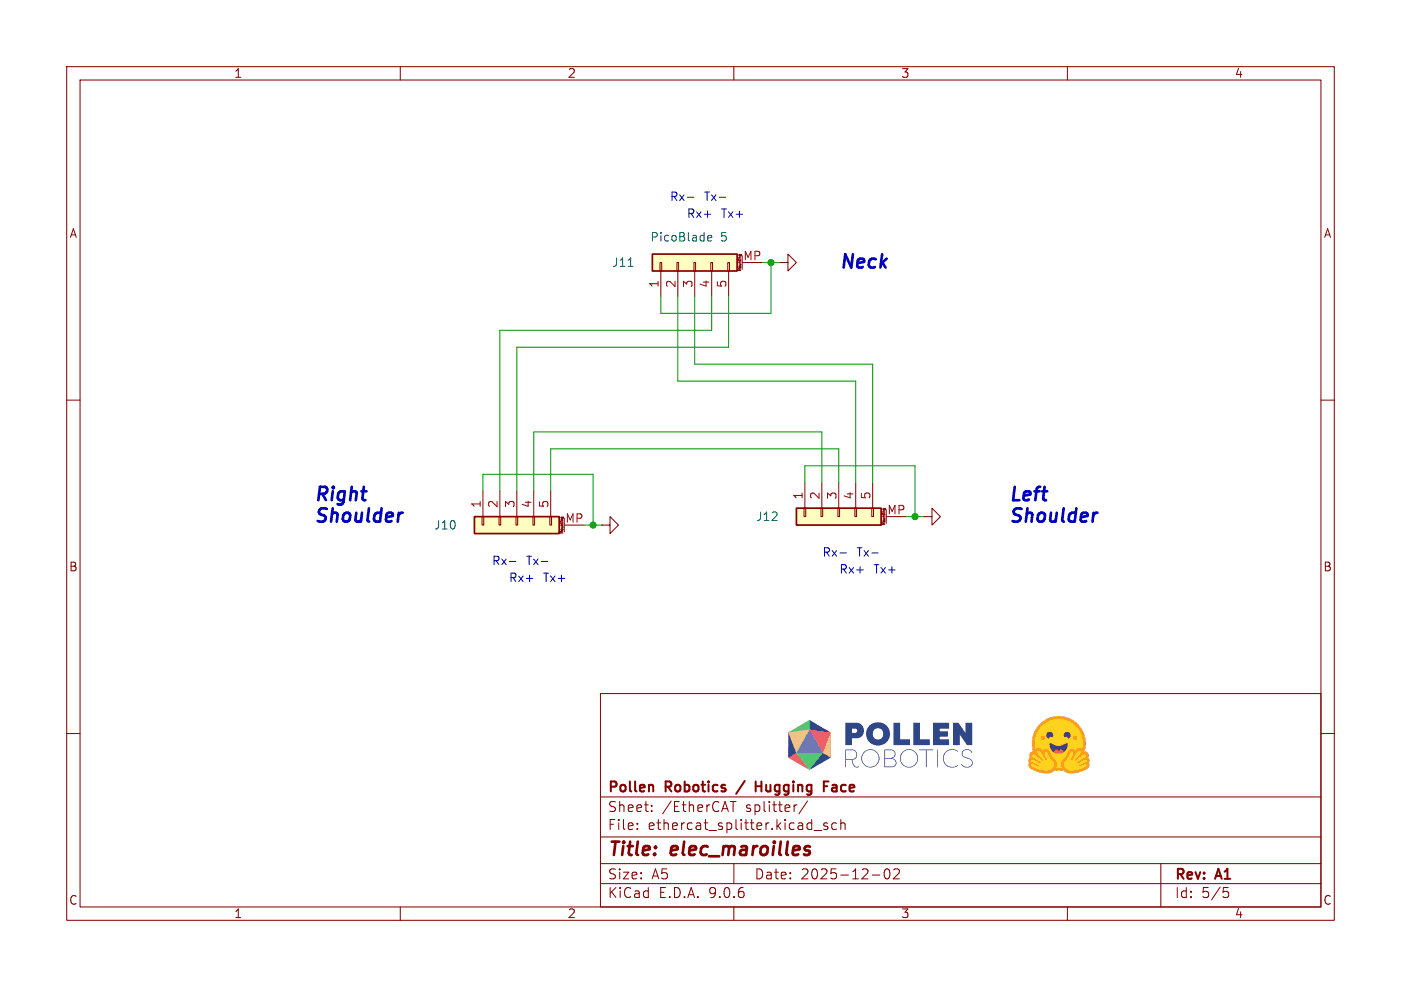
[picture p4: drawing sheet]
(kicad_sch
 (version 20250114)
 (generator "eeschema")
 (generator_version "9.0")
 (paper "A5")
 (title_block
  (title "elec_maroilles")
  (date "2025-12-02")
  (rev "A1")
  (company "Pollen Robotics / Hugging Face"))
 (lib_symbols
  (symbol "Connector_Generic_MountingPin:Conn_01x05_MountingPin"
   (pin_names
    (offset 1.016) (hide yes)) (exclude_from_sim no) (in_bom yes) (on_board yes)
   (property "Reference" "J" (at 0 7.62 0) (effects (font (size 1.27 1.27))))
   (property "Value" "Conn_01x05_MountingPin" (at 1.27 -7.62 0) (effects (font (size 1.27 1.27)) (justify left)))
   (property "Footprint" "" (at 0 0 0) (effects (font (size 1.27 1.27)) (hide yes)))
   (property "Datasheet" "~" (at 0 0 0) (effects (font (size 1.27 1.27)) (hide yes)))
   (property "Description" "Generic connectable mounting pin connector, single row, 01x05, script generated (kicad-library-utils/schlib/autogen/connector/)" (at 0 0 0) (effects (font (size 1.27 1.27)) (hide yes)))
   (symbol "Conn_01x05_MountingPin_1_1"
    (rectangle (start -1.27 6.35) (end 1.27 -6.35) (stroke (width 0.254) (type default)) (fill (type background)))
    (rectangle (start -1.27 5.207) (end 0 4.953) (stroke (width 0.1524) (type default)) (fill (type none)))
    (rectangle (start -1.27 2.667) (end 0 2.413) (stroke (width 0.1524) (type default)) (fill (type none)))
    (rectangle (start -1.27 0.127) (end 0 -0.127) (stroke (width 0.1524) (type default)) (fill (type none)))
    (rectangle (start -1.27 -2.413) (end 0 -2.667) (stroke (width 0.1524) (type default)) (fill (type none)))
    (rectangle (start -1.27 -4.953) (end 0 -5.207) (stroke (width 0.1524) (type default)) (fill (type none)))
    (polyline (pts (xy -1.016 -7.112) (xy 1.016 -7.112)) (stroke (width 0.1524) (type default)) (fill (type none)))
    (text "Mounting" (at 0 -6.731 0) (effects (font (size 0.381 0.381))))
    (pin passive line (at -5.08 5.08 0) (length 3.81) (name "Pin_1" (effects (font (size 1.27 1.27)))) (number "1" (effects (font (size 1.27 1.27)))))
    (pin passive line (at -5.08 2.54 0) (length 3.81) (name "Pin_2" (effects (font (size 1.27 1.27)))) (number "2" (effects (font (size 1.27 1.27)))))
    (pin passive line (at -5.08 0 0) (length 3.81) (name "Pin_3" (effects (font (size 1.27 1.27)))) (number "3" (effects (font (size 1.27 1.27)))))
    (pin passive line (at -5.08 -2.54 0) (length 3.81) (name "Pin_4" (effects (font (size 1.27 1.27)))) (number "4" (effects (font (size 1.27 1.27)))))
    (pin passive line (at -5.08 -5.08 0) (length 3.81) (name "Pin_5" (effects (font (size 1.27 1.27)))) (number "5" (effects (font (size 1.27 1.27)))))
    (pin passive line (at 0 -10.16 90) (length 3.048) (name "MountPin" (effects (font (size 1.27 1.27)))) (number "MP" (effects (font (size 1.27 1.27))))))
   (embedded_fonts no))
  (symbol "power:GND"
   (power)
   (pin_numbers (hide yes))
   (pin_names
    (offset 0) (hide yes)) (exclude_from_sim no) (in_bom yes) (on_board yes)
   (property "Reference" "#PWR" (at 0 -6.35 0) (effects (font (size 1.27 1.27)) (hide yes)))
   (property "Value" "GND" (at 0 -3.81 0) (effects (font (size 1.27 1.27))))
   (property "Footprint" "" (at 0 0 0) (effects (font (size 1.27 1.27)) (hide yes)))
   (property "Datasheet" "" (at 0 0 0) (effects (font (size 1.27 1.27)) (hide yes)))
   (property "Description" "Power symbol creates a global label with name \"GND\" , ground" (at 0 0 0) (effects (font (size 1.27 1.27)) (hide yes)))
   (symbol "GND_0_1"
    (polyline (pts (xy 0 0) (xy 0 -1.27) (xy 1.27 -1.27) (xy 0 -2.54) (xy -1.27 -1.27) (xy 0 -1.27)) (stroke (width 0) (type default)) (fill (type none))))
   (symbol "GND_1_1"
    (pin power_in line (at 0 0 270) (length 0) (name "~" (effects (font (size 1.27 1.27)))) (number "1" (effects (font (size 1.27 1.27))))))
   (embedded_fonts no)))
 (text "Rx-"
  (exclude_from_sim no)
  (at 123.19 83.82 0)
  (effects (font (size 1.27 1.27)) (justify left bottom)))
 (text "Tx-"
  (exclude_from_sim no)
  (at 128.27 83.82 0)
  (effects (font (size 1.27 1.27)) (justify left bottom)))
 (text "Rx-"
  (exclude_from_sim no)
  (at 100.33 30.48 0)
  (effects (font (size 1.27 1.27)) (justify left bottom)))
 (text "Right\nShoulder"
  (exclude_from_sim no)
  (at 46.99 78.74 0)
  (effects (font (size 2 2) (thickness 0.4)
    (bold yes)
    (italic yes)) (justify left bottom)))
 (text "Rx+"
  (exclude_from_sim no)
  (at 102.87 33.02 0)
  (effects (font (size 1.27 1.27)) (justify left bottom)))
 (text "Tx-"
  (exclude_from_sim no)
  (at 78.74 85.09 0)
  (effects (font (size 1.27 1.27)) (justify left bottom)))
 (text "Left\nShoulder"
  (exclude_from_sim no)
  (at 151.13 78.74 0)
  (effects (font (size 2 2) (thickness 0.4)
    (bold yes)
    (italic yes)) (justify left bottom)))
 (text "Neck"
  (exclude_from_sim no)
  (at 125.73 40.64 0)
  (effects (font (size 2 2) (thickness 0.4)
    (bold yes)
    (italic yes)) (justify left bottom)))
 (text "Tx-"
  (exclude_from_sim no)
  (at 105.41 30.48 0)
  (effects (font (size 1.27 1.27)) (justify left bottom)))
 (text "Rx+"
  (exclude_from_sim no)
  (at 76.2 87.63 0)
  (effects (font (size 1.27 1.27)) (justify left bottom)))
 (text "Tx+"
  (exclude_from_sim no)
  (at 130.81 86.36 0)
  (effects (font (size 1.27 1.27)) (justify left bottom)))
 (text "Tx+"
  (exclude_from_sim no)
  (at 107.95 33.02 0)
  (effects (font (size 1.27 1.27)) (justify left bottom)))
 (text "Rx+"
  (exclude_from_sim no)
  (at 125.73 86.36 0)
  (effects (font (size 1.27 1.27)) (justify left bottom)))
 (text "Tx+"
  (exclude_from_sim no)
  (at 81.28 87.63 0)
  (effects (font (size 1.27 1.27)) (justify left bottom)))
 (text "Rx-"
  (exclude_from_sim no)
  (at 73.66 85.09 0)
  (effects (font (size 1.27 1.27)) (justify left bottom)))
 (junction
  (at 88.9 78.74)
  (diameter 0)
  (color 0 0 0 0))
 (junction
  (at 137.16 77.47)
  (diameter 0)
  (color 0 0 0 0))
 (junction
  (at 115.57 39.37)
  (diameter 0)
  (color 0 0 0 0))
 (wire
  (pts (xy 88.9 71.12) (xy 88.9 78.74))
  (stroke (width 0) (type default)))
 (wire
  (pts (xy 99.06 44.45) (xy 99.06 46.99))
  (stroke (width 0) (type default)))
 (wire
  (pts (xy 88.9 78.74) (xy 90.17 78.74))
  (stroke (width 0) (type default)))
 (wire
  (pts (xy 72.39 71.12) (xy 88.9 71.12))
  (stroke (width 0) (type default)))
 (wire
  (pts (xy 115.57 39.37) (xy 116.84 39.37))
  (stroke (width 0) (type default)))
 (wire
  (pts (xy 80.01 64.77) (xy 123.19 64.77))
  (stroke (width 0) (type default)))
 (wire
  (pts (xy 109.22 52.07) (xy 77.47 52.07))
  (stroke (width 0) (type default)))
 (wire
  (pts (xy 137.16 69.85) (xy 137.16 77.47))
  (stroke (width 0) (type default)))
 (wire
  (pts (xy 104.14 44.45) (xy 104.14 54.61))
  (stroke (width 0) (type default)))
 (wire
  (pts (xy 114.3 39.37) (xy 115.57 39.37))
  (stroke (width 0) (type default)))
 (wire
  (pts (xy 106.68 49.53) (xy 74.93 49.53))
  (stroke (width 0) (type default)))
 (wire
  (pts (xy 88.9 78.74) (xy 87.63 78.74))
  (stroke (width 0) (type default)))
 (wire
  (pts (xy 72.39 73.66) (xy 72.39 71.12))
  (stroke (width 0) (type default)))
 (wire
  (pts (xy 104.14 54.61) (xy 130.81 54.61))
  (stroke (width 0) (type default)))
 (wire
  (pts (xy 115.57 46.99) (xy 115.57 39.37))
  (stroke (width 0) (type default)))
 (wire
  (pts (xy 99.06 46.99) (xy 115.57 46.99))
  (stroke (width 0) (type default)))
 (wire
  (pts (xy 130.81 54.61) (xy 130.81 72.39))
  (stroke (width 0) (type default)))
 (wire
  (pts (xy 82.55 67.31) (xy 82.55 73.66))
  (stroke (width 0) (type default)))
 (wire
  (pts (xy 109.22 44.45) (xy 109.22 52.07))
  (stroke (width 0) (type default)))
 (wire
  (pts (xy 125.73 67.31) (xy 82.55 67.31))
  (stroke (width 0) (type default)))
 (wire
  (pts (xy 128.27 57.15) (xy 128.27 72.39))
  (stroke (width 0) (type default)))
 (wire
  (pts (xy 77.47 52.07) (xy 77.47 73.66))
  (stroke (width 0) (type default)))
 (wire
  (pts (xy 120.65 72.39) (xy 120.65 69.85))
  (stroke (width 0) (type default)))
 (wire
  (pts (xy 101.6 57.15) (xy 128.27 57.15))
  (stroke (width 0) (type default)))
 (wire
  (pts (xy 74.93 49.53) (xy 74.93 73.66))
  (stroke (width 0) (type default)))
 (wire
  (pts (xy 137.16 77.47) (xy 138.43 77.47))
  (stroke (width 0) (type default)))
 (wire
  (pts (xy 135.89 77.47) (xy 137.16 77.47))
  (stroke (width 0) (type default)))
 (wire
  (pts (xy 80.01 73.66) (xy 80.01 64.77))
  (stroke (width 0) (type default)))
 (wire
  (pts (xy 123.19 64.77) (xy 123.19 72.39))
  (stroke (width 0) (type default)))
 (wire
  (pts (xy 106.68 44.45) (xy 106.68 49.53))
  (stroke (width 0) (type default)))
 (wire
  (pts (xy 101.6 44.45) (xy 101.6 57.15))
  (stroke (width 0) (type default)))
 (wire
  (pts (xy 120.65 69.85) (xy 137.16 69.85))
  (stroke (width 0) (type default)))
 (wire
  (pts (xy 125.73 72.39) (xy 125.73 67.31))
  (stroke (width 0) (type default)))
 (image
  (at 158.75 111.76)
  (scale 0.172343)
  (data))
 (image
  (at 132.08 111.76)
  (scale 0.108366)
  (data))
 (symbol
  (lib_id "Connector_Generic_MountingPin:Conn_01x05_MountingPin")
  (at 125.73 77.47 90)
  (mirror x)
  (unit 1)
  (exclude_from_sim no)
  (in_bom yes)
  (on_board yes)
  (dnp no)
  (property "Reference" "J12" (at 116.84 77.47 90) (effects (font (size 1.27 1.27)) (justify left)))
  (property "Value" "PicoBlade 5" (at 127.3556 80.01 0) (effects (font (size 1.27 1.27)) (justify left) (hide yes)))
  (property "Footprint" "Connector_Molex:Molex_PicoBlade_53398-0571_1x05-1MP_P1.25mm_Vertical" (at 125.73 77.47 0) (effects (font (size 1.27 1.27)) (hide yes)))
  (property "Datasheet" "~" (at 125.73 77.47 0) (effects (font (size 1.27 1.27)) (hide yes)))
  (property "Description" "EtherCAT conn." (at 125.73 77.47 0) (effects (font (size 1.27 1.27)) (hide yes)))
  (property "Man." "Molex" (at 125.73 77.47 0) (effects (font (size 1.27 1.27)) (hide yes)))
  (property "Man. Ref." "53398-0571" (at 125.73 77.47 0) (effects (font (size 1.27 1.27)) (hide yes)))
  (property "LCSC Part" "C504986" (at 125.73 77.47 90) (effects (font (size 1.27 1.27)) (hide yes)))
  (pin "2")
  (pin "3")
  (pin "5")
  (pin "MP")
  (pin "1")
  (pin "4"))
 (symbol
  (lib_id "Connector_Generic_MountingPin:Conn_01x05_MountingPin")
  (at 77.47 78.74 90)
  (mirror x)
  (unit 1)
  (exclude_from_sim no)
  (in_bom yes)
  (on_board yes)
  (dnp no)
  (property "Reference" "J10" (at 68.58 78.74 90) (effects (font (size 1.27 1.27)) (justify left)))
  (property "Value" "PicoBlade 5" (at 79.0956 81.28 0) (effects (font (size 1.27 1.27)) (justify left) (hide yes)))
  (property "Footprint" "Connector_Molex:Molex_PicoBlade_53398-0571_1x05-1MP_P1.25mm_Vertical" (at 77.47 78.74 0) (effects (font (size 1.27 1.27)) (hide yes)))
  (property "Datasheet" "~" (at 77.47 78.74 0) (effects (font (size 1.27 1.27)) (hide yes)))
  (property "Description" "EtherCAT conn." (at 77.47 78.74 0) (effects (font (size 1.27 1.27)) (hide yes)))
  (property "Man." "Molex" (at 77.47 78.74 0) (effects (font (size 1.27 1.27)) (hide yes)))
  (property "Man. Ref." "53398-0571" (at 77.47 78.74 0) (effects (font (size 1.27 1.27)) (hide yes)))
  (property "LCSC Part" "C504986" (at 77.47 78.74 90) (effects (font (size 1.27 1.27)) (hide yes)))
  (pin "2")
  (pin "3")
  (pin "5")
  (pin "MP")
  (pin "1")
  (pin "4"))
 (symbol
  (lib_id "power:GND")
  (at 116.84 39.37 90)
  (mirror x)
  (unit 1)
  (exclude_from_sim no)
  (in_bom yes)
  (on_board yes)
  (dnp no)
  (fields_autoplaced yes)
  (property "Reference" "#PWR022" (at 123.19 39.37 0) (effects (font (size 1.27 1.27)) (hide yes)))
  (property "Value" "GND" (at 121.92 39.37 0) (effects (font (size 1.27 1.27)) (hide yes)))
  (property "Footprint" "" (at 116.84 39.37 0) (effects (font (size 1.27 1.27)) (hide yes)))
  (property "Datasheet" "" (at 116.84 39.37 0) (effects (font (size 1.27 1.27)) (hide yes)))
  (property "Description" "Power symbol creates a global label with name \"GND\" , ground" (at 116.84 39.37 0) (effects (font (size 1.27 1.27)) (hide yes)))
  (pin "1"))
 (symbol
  (lib_id "power:GND")
  (at 138.43 77.47 90)
  (mirror x)
  (unit 1)
  (exclude_from_sim no)
  (in_bom yes)
  (on_board yes)
  (dnp no)
  (fields_autoplaced yes)
  (property "Reference" "#PWR017" (at 144.78 77.47 0) (effects (font (size 1.27 1.27)) (hide yes)))
  (property "Value" "GND" (at 143.51 77.47 0) (effects (font (size 1.27 1.27)) (hide yes)))
  (property "Footprint" "" (at 138.43 77.47 0) (effects (font (size 1.27 1.27)) (hide yes)))
  (property "Datasheet" "" (at 138.43 77.47 0) (effects (font (size 1.27 1.27)) (hide yes)))
  (property "Description" "Power symbol creates a global label with name \"GND\" , ground" (at 138.43 77.47 0) (effects (font (size 1.27 1.27)) (hide yes)))
  (pin "1"))
 (symbol
  (lib_id "Connector_Generic_MountingPin:Conn_01x05_MountingPin")
  (at 104.14 39.37 90)
  (unit 1)
  (exclude_from_sim no)
  (in_bom yes)
  (on_board yes)
  (dnp no)
  (property "Reference" "J11" (at 95.25 39.37 90) (effects (font (size 1.27 1.27)) (justify left)))
  (property "Value" "PicoBlade 5" (at 109.22 35.56 90) (effects (font (size 1.27 1.27)) (justify left)))
  (property "Footprint" "Connector_Molex:Molex_PicoBlade_53398-0571_1x05-1MP_P1.25mm_Vertical" (at 104.14 39.37 0) (effects (font (size 1.27 1.27)) (hide yes)))
  (property "Datasheet" "~" (at 104.14 39.37 0) (effects (font (size 1.27 1.27)) (hide yes)))
  (property "Description" "EtherCAT conn." (at 104.14 39.37 0) (effects (font (size 1.27 1.27)) (hide yes)))
  (property "Man." "Molex" (at 104.14 39.37 0) (effects (font (size 1.27 1.27)) (hide yes)))
  (property "Man. Ref." "53398-0571" (at 104.14 39.37 0) (effects (font (size 1.27 1.27)) (hide yes)))
  (property "LCSC Part" "C504986" (at 104.14 39.37 90) (effects (font (size 1.27 1.27)) (hide yes)))
  (pin "2")
  (pin "3")
  (pin "5")
  (pin "MP")
  (pin "1")
  (pin "4"))
 (symbol
  (lib_id "power:GND")
  (at 90.17 78.74 90)
  (mirror x)
  (unit 1)
  (exclude_from_sim no)
  (in_bom yes)
  (on_board yes)
  (dnp no)
  (fields_autoplaced yes)
  (property "Reference" "#PWR018" (at 96.52 78.74 0) (effects (font (size 1.27 1.27)) (hide yes)))
  (property "Value" "GND" (at 95.25 78.74 0) (effects (font (size 1.27 1.27)) (hide yes)))
  (property "Footprint" "" (at 90.17 78.74 0) (effects (font (size 1.27 1.27)) (hide yes)))
  (property "Datasheet" "" (at 90.17 78.74 0) (effects (font (size 1.27 1.27)) (hide yes)))
  (property "Description" "Power symbol creates a global label with name \"GND\" , ground" (at 90.17 78.74 0) (effects (font (size 1.27 1.27)) (hide yes)))
  (pin "1")))
